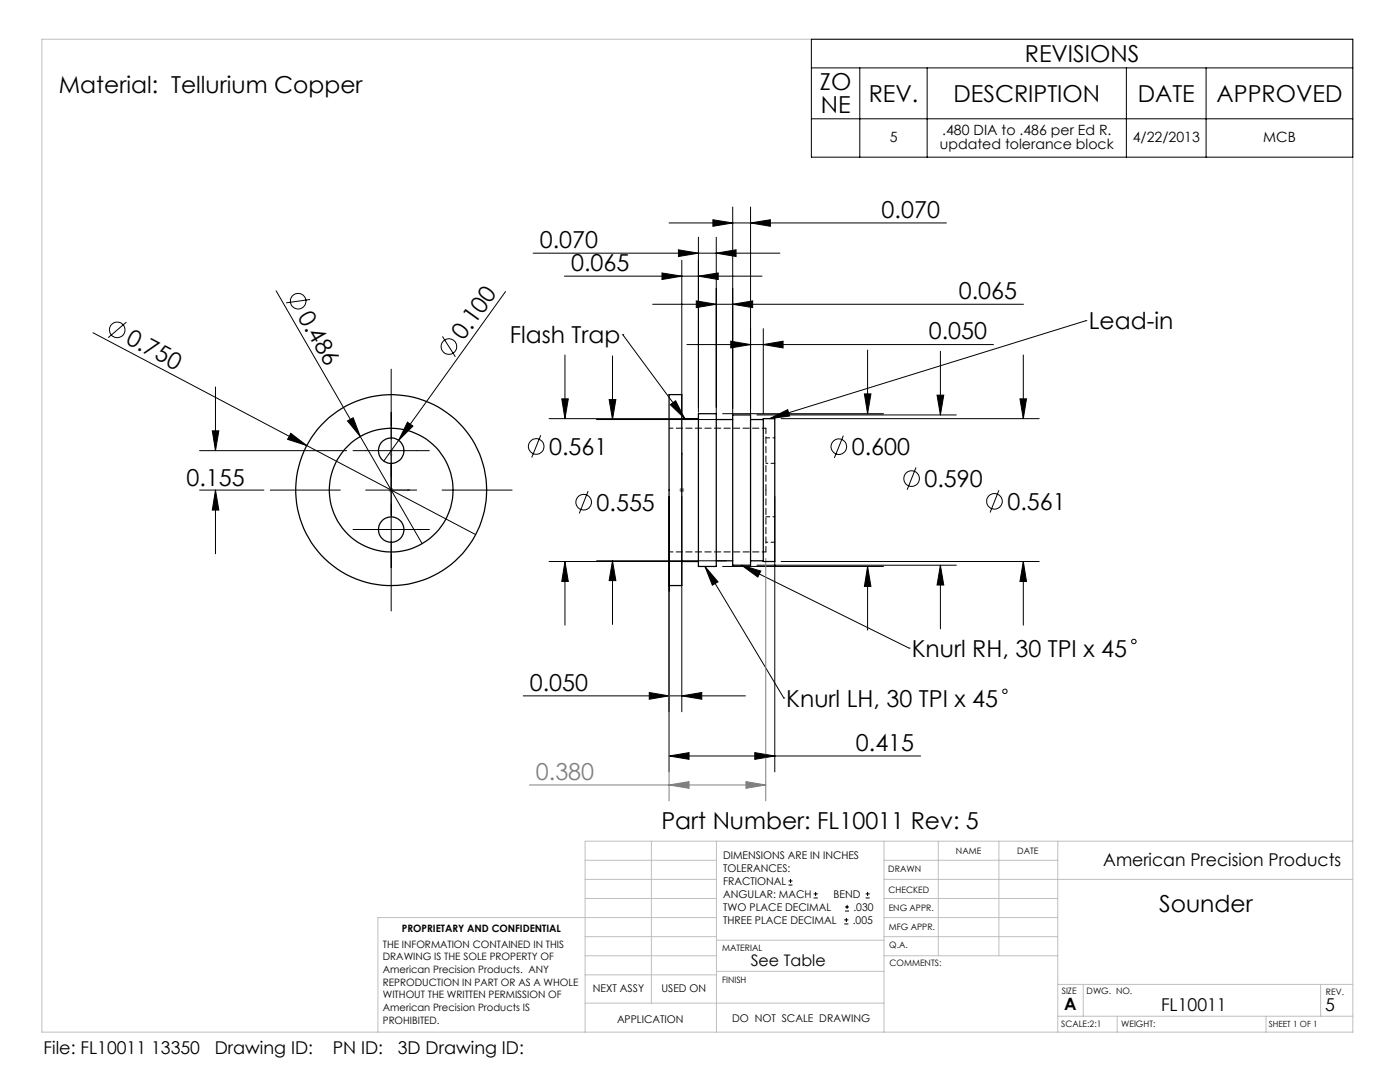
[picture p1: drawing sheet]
<svg xmlns="http://www.w3.org/2000/svg" width="279mm" height="216mm" viewBox="0 0 279 216" stroke-linecap="round" stroke-linejoin="round" font-family="sans-serif">
<g fill="none" stroke="#c0c0c0" stroke-width=".2">
<path d="M8.4 7.8h261.6v198.2h-261.6zM116.8 171.7h26.2M116.8 175.5h26.2M116.8 179.3h26.2M130 167.9v32.3M143 167.9v38.1M176.4 167.9v38.1M176.4 171.7h34.7M176.4 175.5h93.6M176.4 179.3h34.7M187.3 167.9v22.8M199.4 167.9v22.8"/>
<path d="M211.1 167.9v38.1M270 167.9h-153.2v38.1M116.8 190.7h26.2M116.8 186.9h26.2M116.8 194.5h26.2M143 193.8h33.4M143 187.6h33.4M143 183.1h-67.6v22.9M176.4 190.7h34.7M176.4 183.1h34.7M176.4 186.9h34.7M211.1 196.4h58.9"/>
<path d="M216.2 196.4v6.4M263.6 196.4v6.4M116.8 200.2h59.6M211.1 202.8h58.9M223 202.8v3.2M252.7 202.8v3.2"/>
</g>
<g fill="none" stroke="#000" stroke-width=".2">
<path d="M161.9 7.8h108.1v23.6h-108.1zM161.9 13.5h108.1M171.6 13.5v17.9M185 13.5v17.9M224.8 13.5v17.9M240.7 13.5v17.9M161.9 23.7h108.1M55.1 58l29.1 50.5M61.9 59.8l-4.8 .6M100.9 58.2l-24.3 33.8M106.4 50.5h49.2M112.6 55.1h39.5"/>
<path d="M132.1 54.5l4 .6-4 .7zM133.5 44.5h55.4M135.4 49.8l4 .7-4 .7zM136.1 51.9v30.4M139.4 47.3v35M139.4 55.1l3.9-.6v1.3zM142.3 43.9l3.9 .6-3.9 .7zM142.9 50.5l4-.7v1.4zM142.9 47.3v35.1M146.2 41.3v41.1M149.8 41.3v41.1M149.8 44.5l3.9-.6v1.3z"/>
<path d="M18.6 66.4l42.6 22.5M25.2 64.3l-3.6 3.1M43 77.2v12.7M78.1 73.7v48.2M88.3 67.1l2.6 4.1M112.1 79.6h1.3l-.7 3.9zM112.7 70.8v12.7M121.6 79.7h1.3l-.7 4zM122.2 71v12.7M124.3 66.8h.1M124.3 66.8l12.4 16.7M130.2 60.7h74.1"/>
<path d="M137.1 68.8h61.2M139 60l3.9 .7-3.9 .7zM145.8 68.1l4 .7-4 .6zM146.2 60.7l4-.7v1.4zM152.3 68.8l4-.7v1.3zM152.3 65.6v16.8M172.5 78.6h1.3l-.7 3.9zM173.1 69.8v12.7M187 78.8h1.3l-.6 4zM187.7 70.1v12.7M203.6 79.6h1.3l-.7 3.9zM204.2 70.8v12.7"/>
<path d="M216.7 64h.1M216.7 64l-63.1 19.5M39.8 89.9h29.4M39.8 97.8h12.9M42.4 86h1.3l-.7 3.9zM43 97.8l.7 4h-1.3zM43 97.8v12.7M53.9 97.8h14M58 86.5l3.2 2.4-3.8-1.2zM61.2 88.9l33.7 17.8M69.4 84l1.1-.6 1.4 3.7zM70.4 89.9h15.3"/>
<path d="M73 97.8h10.1M81.3 84.2l1.1 .8-2.8 2.9zM88.2 97.8h14M107.9 86.9l-1.8 4.4M109.6 83.5h28.5M117.4 98l-1.8 4.4M119.1 83.7h25.9M133.5 99.1v54.9M133.8 80.8l1-.8 1.9 3.5zM136.1 99.1v42.9M144.2 82.5h32.1M151.1 82.8h39.8"/>
<path d="M153.6 83.5l3.6-1.8 .4 1.3zM154.6 99.1v54.9M155.9 83.5h51.5M168.3 86.9l-1.8 4.5M182.8 93.3l-1.8 4.4M199.4 97.8l-1.8 4.5M70.4 105.7h15.3M109.6 112h28.5M112.7 112l.7 4h-1.3zM112.7 112v12.7M119.1 111.9h25.9M122.2 111.9v12.7"/>
<path d="M122.2 111.9l.7 4h-1.3zM140.7 113l15.7 26.3M140.7 113l2.6 3.1-1.1 .7zM144.2 113h32.1M148 112.8l33.4 16.5M148 112.8l3.8 1.1-.6 1.2zM151.1 112.8h39.8M155.9 112h51.5M173.1 113l.7 4h-1.3zM173.1 113v12.7M187.7 112.8v12.7M187.7 112.8l.6 3.9h-1.3z"/>
<path d="M204.2 112v12.7M204.2 112l.7 4h-1.3zM104.4 138.9h44.4M129.6 138.2l3.9 .7-3.9 .6zM136.1 138.9l4-.7v1.3zM156.4 139.3h.1M181.4 129.3h.1M133.5 150.8h50.2M133.5 150.8l4-.6v1.3zM150.6 150.2l4 .6-4 .7z"/>
<circle cx="23.4" cy="65.8" r="1.55"/>
<circle cx="59.5" cy="60.1" r="1.56"/>
<circle cx="89.6" cy="69.2" r="1.56"/>
<circle cx="107" cy="89.1" r="1.56"/>
<circle cx="167.4" cy="89.1" r="1.55"/>
<circle cx="181.9" cy="95.5" r="1.56"/>
<circle cx="116.5" cy="100.2" r="1.55"/>
<circle cx="198.5" cy="100" r="1.55"/>
<circle cx="200.6" cy="138" r=".45"/>
<circle cx="226.3" cy="128" r=".44"/>
</g>
<path d="M78.1 90.4l.1 .4h-.2zM78.1 90.4v7.4h3.7M81.4 97.7l.4 .1-.4 .1zM136.1 97.7v.2zM136.1 90.4v.4v-.4M136.1 97.8h.1M136.1 90.4v7.4" fill="none" stroke="#00f" stroke-width=".2"/>
<g fill="none" stroke="#808080" stroke-width=".2">
<path d="M77.6 97.8h1M77.7 97.4l.7 .7M78.1 97.3v1M78.4 97.4l-.7 .7M135.6 97.8h1M135.7 97.4l.7 .7M136.1 97.3v1M136.4 97.4l-.7 .7M133.5 118.1v41.7M152.8 111.4v48.4M105.7 156.6h47.1M133.5 156.6l4-.6v1.3z"/>
<path d="M148.9 156l3.9 .6-3.9 .7z"/>
</g>
<path d="M133.8 80.8l1-.8 1.9 3.5zM153.6 83.5l3.6-1.8 .4 1.3zM140.7 113l2.6 3.1-1.1 .7zM148 112.8l3.8 1.1-.6 1.2z" fill="#000"/>
<g fill="#00f">
<path d="M81.4 97.7l.4 .1-.4 .1zM78.1 90.4l.1 .4h-.2z"/>
<path d="M136.1 97.7v.2zM136.1 90.4v.4z"/>
</g>
<g fill="#000">
<path d="M58 86.5l3.2 2.4-3.8-1.2zM69.4 84l1.1-.6 1.4 3.7zM81.3 84.2l1.1 .8-2.8 2.9z"/>
<path d="M42.4 86h1.3l-.7 3.9zM43 97.8l.7 4h-1.3zM136.1 138.9l4-.7v1.3zM129.6 138.2l3.9 .7-3.9 .6zM133.5 150.8l4-.6v1.3zM150.6 150.2l4 .6-4 .7zM132.1 54.5l4 .6-4 .7zM139.4 55.1l3.9-.6v1.3zM135.4 49.8l4 .7-4 .7zM142.9 50.5l4-.7v1.4zM139 60l3.9 .7-3.9 .7zM146.2 60.7l4-.7v1.4zM142.3 43.9l3.9 .6-3.9 .7zM149.8 44.5l3.9-.6v1.3zM145.8 68.1l4 .7-4 .6zM152.3 68.8l4-.7v1.3zM122.2 111.9l.7 4h-1.3zM121.6 79.7h1.3l-.7 4zM204.2 112l.7 4h-1.3zM203.6 79.6h1.3l-.7 3.9zM112.7 112l.7 4h-1.3zM112.1 79.6h1.3l-.7 3.9zM187.7 112.8l.6 3.9h-1.3zM187 78.8h1.3l-.6 4zM173.1 113l.7 4h-1.3zM172.5 78.6h1.3l-.7 3.9z"/>
</g>
<path d="M148.9 156l3.9 .6-3.9 .7zM133.5 156.6l4-.6v1.3z" fill="#808080"/>
<g fill="none" stroke="#000" stroke-width=".25">
<path d="M133.5 78.7h2.6v38.1h-2.6zM136.1 83.5h3.3M139.4 82.6h3.5v30.4h-3.5zM142.9 83.7h3.3M146.2 82.8h3.6v30h-3.6zM149.8 83.7h2.5M152.3 83.5h2.3v28.5h-2.3zM136.1 112h3.3M142.9 111.9h3.3M149.8 111.9h2.5"/>
<circle cx="78.1" cy="97.8" r="19.1"/>
<circle cx="78.1" cy="89.9" r="2.55"/>
<circle cx="78.1" cy="97.8" r="12.4"/>
<circle cx="78.1" cy="105.7" r="2.54"/>
</g>
<path d="M152.9 97.8v-12.4M152.9 110.1v-12.3" fill="none" stroke="#000" stroke-width=".2" stroke-dasharray="1.3 .6" stroke-dashoffset=".2"/>
<path d="M152.9 85.4h-19.3M133.6 110.1h19.3" fill="none" stroke="#000" stroke-width=".2" stroke-dasharray="1.3 .6" stroke-dashoffset=".5"/>
<path d="M152.9 92.4h1.7M154.6 87.4h-1.7M152.9 108.2h1.7M154.6 103.1h-1.7" fill="none" stroke="#000" stroke-width=".2" stroke-dasharray="1.3 .6" stroke-dashoffset=".9"/>
<g fill="none" stroke="#000" stroke-width=".2">
<path d="M157.4 176.6h.8M157.4 175.8h.8M157.8 175.4v.8M162.4 179.2h.8M162.4 178.4h.8M162.8 178v.8M172.8 179.2h.8M172.8 178.4h.8M173.1 178v.8M168.5 184.4h.8M168.5 183.6h.8M168.6 181.8h.8"/>
<path d="M168.6 181h.8M168.9 183.2v.8M169.1 180.6v.8"/>
</g>
<g font-size="4.7">
<text x="204.5" y="12.4">REVISIONS</text>
<text x="11.7" y="18.6">Material: Tellurium Copper</text>
<text x="163.6" y="18">ZO</text>
<text x="163.8" y="22.6">NE</text>
<text x="173.4" y="20.3">REV.</text>
<text x="190.3" y="20.3">DESCRIPTION</text>
<text x="227" y="20.3">DATE</text>
<text x="242.8" y="20.3">APPROVED</text>
<text x="176" y="43.5">0.070</text>
<text x="107.7" y="49.5">0.070</text>
<text x="114" y="54.1">0.065</text>
<text x="191.4" y="59.7">0.065</text>
<text x="59.3" y="63.2" transform="rotate(60 59.3 63.2)">0.486</text>
<text x="217.3" y="65.7">Lead-in</text>
<text x="24.9" y="68.5" transform="rotate(28 24.9 68.5)">0.750</text>
<text x="92.5" y="68.1" transform="rotate(-54 92.5 68.1)">0.100</text>
<text x="101.7" y="68.5">Flash Trap</text>
<text x="185.4" y="67.7">0.050</text>
<text x="109.6" y="90.8">0.561</text>
<text x="170" y="90.8">0.600</text>
<text x="37.2" y="97.1">0.155</text>
<text x="119.1" y="101.9">0.555</text>
<text x="184.5" y="97.2">0.590</text>
<text x="201" y="101.7">0.561</text>
<text x="182" y="131.1">Knurl RH, 30 TPI x 45</text>
<text x="105.7" y="137.8">0.050</text>
<text x="156.9" y="141">Knurl LH, 30 TPI x 45</text>
<text x="170.8" y="149.8">0.415</text>
<text x="132" y="165.3">Part Number: FL10011 Rev: 5</text>
<text x="231.3" y="182">Sounder</text>
</g>
<text font-size="4.7" fill="#808080" x="107" y="155.6">0.380</text>
<g font-size="3.5">
<text x="220.2" y="172.9">American Precision Products</text>
<text x="231.7" y="201.8">FL10011</text>
<text x="264.5" y="201.8">5</text>
<text x="8.7" y="210.3">File: FL10011 13350</text>
<text x="42.9" y="210.3">Drawing ID:</text>
<text x="66.4" y="210.3">PN ID:</text>
<text x="79.4" y="210.3">3D Drawing ID:</text>
</g>
<text font-size="3.4" x="212.4" y="201.4">A</text>
<text font-size="3.2" x="149.8" y="192.8">See Table</text>
<g font-size="2.8">
<text x="177.6" y="28.3">5</text>
<text x="187.6" y="29.7">updated tolerance block</text>
<text x="188" y="26.9">.480 DIA to .486 per Ed R.</text>
<text x="226.1" y="28.3">4/22/2013</text>
<text x="252.1" y="28.3">MCB</text>
</g>
<g font-size="2.1">
<text x="144.3" y="171.4">DIMENSIONS ARE IN INCHES</text>
<text x="144.3" y="174">TOLERANCES:</text>
<text x="144.3" y="176.6">FRACTIONAL</text>
<text x="144.3" y="179.2">ANGULAR: MACH</text>
<text x="166.4" y="179.2">BEND</text>
<text x="144.3" y="184.3">THREE PLACE DECIMAL</text>
<text x="144.3" y="181.8">TWO PLACE DECIMAL</text>
<text x="170.2" y="184.3">.005</text>
<text x="170.3" y="181.8">.030</text>
<text x="118.3" y="197.9">NEXT ASSY</text>
<text x="132" y="197.9">USED ON</text>
<text x="146.1" y="203.8">DO NOT SCALE DRAWING</text>
<text x="123.1" y="204">APPLICATION</text>
</g>
<g font-size="2">
<text x="76.4" y="189.1">THE INFORMATION CONTAINED IN THIS</text>
<text x="76.4" y="191.6">DRAWING IS THE SOLE PROPERTY OF</text>
<text x="80.2" y="186">PROPRIETARY AND CONFIDENTIAL</text>
<text x="76.4" y="194.2">American Precision Products. ANY</text>
<text x="76.4" y="196.7">REPRODUCTION IN PART OR AS A WHOLE</text>
<text x="76.4" y="199.2">WITHOUT THE WRITTEN PERMISSION OF</text>
<text x="76.4" y="201.7">American Precision Products IS</text>
<text x="76.4" y="204.3">PROHIBITED.</text>
</g>
<g font-size="1.8">
<text x="190.8" y="170.3">NAME</text>
<text x="203" y="170.4">DATE</text>
<text x="177.3" y="174.1">DRAWN</text>
<text x="177.3" y="178.1">CHECKED</text>
<text x="177.4" y="181.7">ENG APPR.</text>
<text x="177.4" y="185.5">MFG APPR.</text>
<text x="144.1" y="189.8">MATERIAL</text>
<text x="177.5" y="189.3">Q.A.</text>
<text x="144.1" y="196.2">FINISH</text>
<text x="177.5" y="192.8">COMMENTS:</text>
<text x="211.9" y="198.3">SIZE</text>
<text x="216.9" y="198.4">DWG. NO.</text>
<text x="264.6" y="198.5">REV.</text>
<text x="211.8" y="204.9">SCALE:2:1</text>
<text x="223.7" y="205">WEIGHT:</text>
</g>
<text font-size="1.7" x="253.2" y="204.9">SHEET 1 OF 1</text>
</svg>
